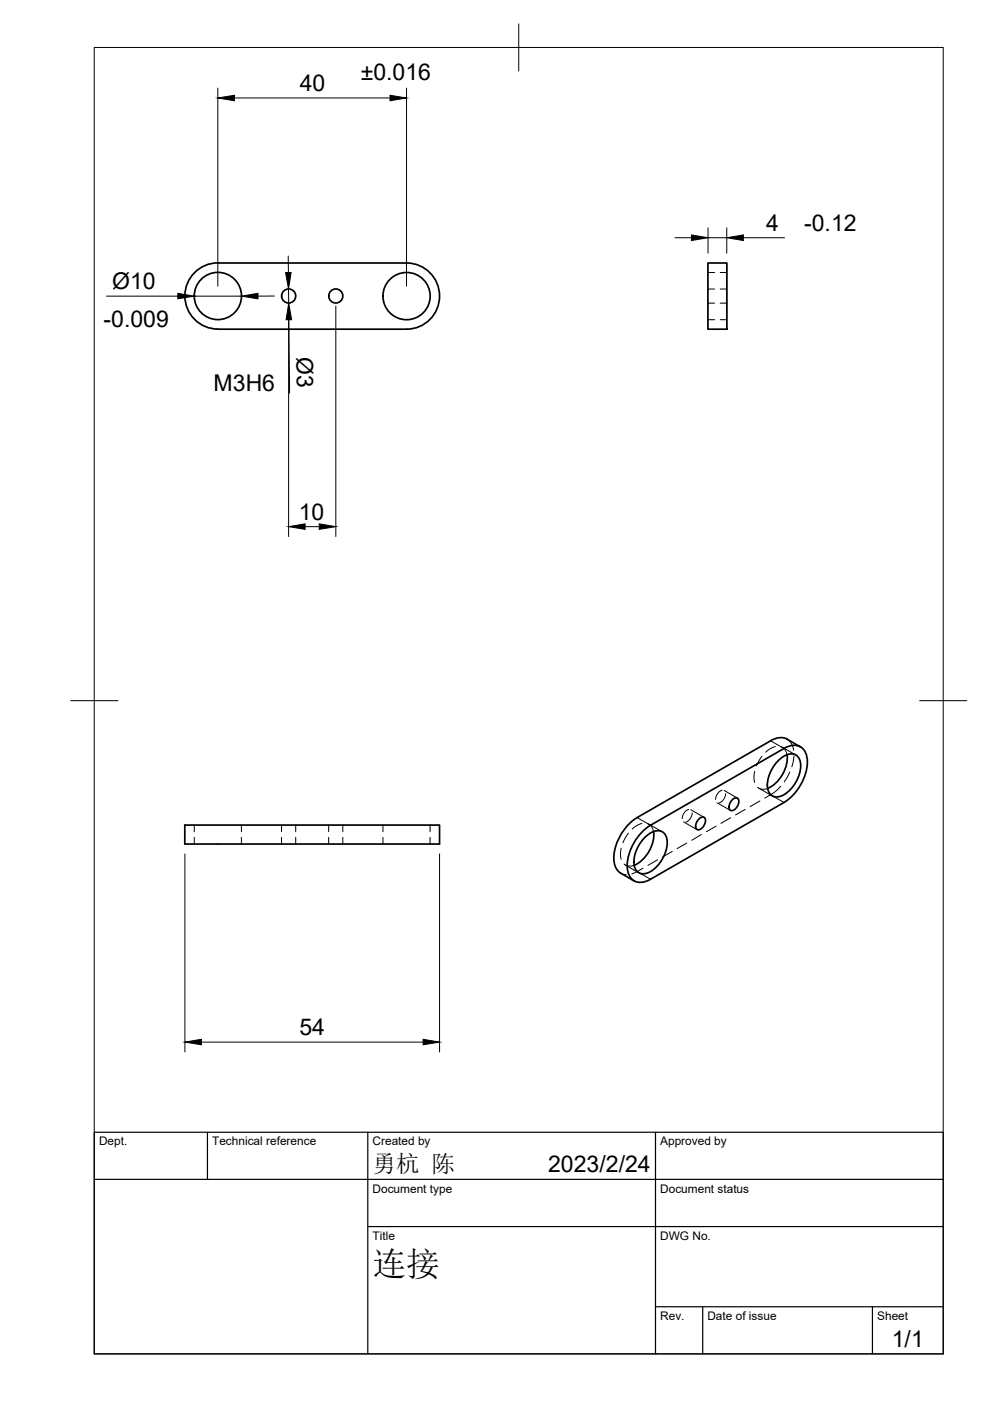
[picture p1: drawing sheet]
<svg xmlns="http://www.w3.org/2000/svg" width="210mm" height="297mm" viewBox="0 0 210 297" stroke-linecap="round" stroke-linejoin="round" font-family="sans-serif">
<!-- layer: Visible -->
<g fill="none" stroke="#000" stroke-width=".36">
<path d="M46.2 55.8h40a7 7 0 0 1 7 7 7 7 0 0 1-7 7h-40M46.2 55.7a7 7 0 0 0-7 7.1 7 7 0 0 0 7 7M150.1 55.8h4v14h-4zM163.4 157.1l-28.3 16.2a10.6 10.6 0 0 0-4.9 9.7 3 3 0 0 0 1.4 2.1l2.8 1.7M166.9 156.7l2.8 1.7M166.9 156.7a3.5 3.5 0 0 0-3.5 .3M39.2 174.9h54v4.1h-54zM136.7 177.6a3.3 3.3 0 0 1 3.7-1.2 3.3 3.3 0 0 1 .8 3.8 7.4 7.4 0 0 1-4 4.9 2.07 2.07 0 0 1-2.1-.3 2.07 2.07 0 0 1-.7-2.1 7.8 7.8 0 0 1 2.3-5.1zM138.6 176.3a7.4 7.4 0 0 1-4.2 7.2M148.2 173.6a.77 .77 0 0 1 1.3 0 1.95 1.95 0 0 1-1.6 2.3 1.29 1.29 0 0 1 0-1.9zM155.3 169.6a.77 .77 0 0 1 1.3 0 1.95 1.95 0 0 1-1.6 2.3 1.29 1.29 0 0 1 0-2zM165 161.3a3.3 3.3 0 0 1 3.7-1.2 3.3 3.3 0 0 1 .8 3.8 7.4 7.4 0 0 1-4 4.9 2.07 2.07 0 0 1-2.1-.3 2.07 2.07 0 0 1-.7-2.1 7.8 7.8 0 0 1 2.3-5.1z"/>
<path d="M166.2 170.1a10.6 10.6 0 0 0 4.9-9.5 2.77 2.77 0 0 0-4-2.3l-29.2 16.7a10.6 10.6 0 0 0-4.8 9.5 2.77 2.77 0 0 0 3.9 2.3l29.2-16.7M166.9 160a7.4 7.4 0 0 1-4.2 7.2"/>
<circle cx="46.2" cy="62.8" r="5"/>
<circle cx="61.2" cy="62.8" r="1.49"/>
<circle cx="71.2" cy="62.8" r="1.49"/>
<circle cx="86.2" cy="62.8" r="5"/>
</g>
<!-- layer: Visible Narrow -->
<path d="M163.4 157.1l2.8 1.6M135.1 173.3l2.8 1.7" fill="none" stroke="#000" stroke-width=".21"/>
<!-- layer: Hidden Narrow -->
<path d="M163.4 168.5l2.8 1.6M135.1 184.8l2.8 1.6" fill="none" stroke="#000" stroke-width=".21"/>
<!-- layer: Hidden -->
<g fill="none" stroke="#000" stroke-width=".21">
<path d="M150.1 57.8h1.4M152.7 57.8h1.4M150.1 64.3h1.4M150.1 61.3h1.4M150.1 67.8h1.4M152.7 64.3h1.4M152.7 61.3h1.4M152.7 67.8h1.4M164.4 158.3l-1.1 .4-1 .8M165.6 158.3l.2 .1a2.01 2.01 0 0 1 1.1 1.6M165.9 158.4l2.8 1.7M166.9 156.7a3 3 0 0 1 1.4 2.4"/>
<path d="M41.2 174.9v1.4M41.2 177.5v1.5M51.2 174.9v1.4M51.2 177.5v1.5M59.7 174.9v1.4M59.7 177.5v1.5M62.7 174.9v1.4M62.7 177.5v1.5M69.7 174.9v1.4M69.7 177.5v1.5M72.7 174.9v1.4M72.7 177.5v1.5"/>
<path d="M81.2 174.9v1.4M81.2 177.5v1.5M91.2 174.9v1.4M91.2 177.5v1.5M131.7 179.8l-.1 1.2 .1 1.2M133.2 176.6l-1.1 2.1M136.1 174.6l-1.1 .4-1 .8M137.3 174.6l.2 .1a2.01 2.01 0 0 1 1.1 1.6M137.6 174.7l2.8 1.7M144.9 174.3l2.9 1.6M145.6 178.7l-2 1.2M146 171.6a2.03 2.03 0 0 0-1.3 2"/>
<path d="M146.5 171.7l2.8 1.6M146.8 172.3a2.18 2.18 0 0 1-1.4 2M148.7 176.9l-2 1.2M151.8 175.2l-2 1.1M152 170.2l2.9 1.6M153.1 167.5a2.18 2.18 0 0 0-1.4 2M153.5 167.6l2.9 1.6M153.8 168.3a2.18 2.18 0 0 1-1.3 1.9M154.9 173.4l-2.1 1.2M158 171.6l-2 1.2M160 163.5l-.1 1.2 .1 1.2M160.6 166.9l.2 .2a2.03 2.03 0 0 0 2 .1"/>
<path d="M160.9 167.1l2.8 1.6M161.1 169.8l-2.1 1.2M161.5 160.3l-1.1 2.1M165.5 166.7l-1.6 1.5-1.8 1M167.5 163.7l-1.2 2.1M168.3 160.3l-.4 2.3M131.6 185.1l1.2 .4M132.3 183.2l.9 .4 1.3-.1M132.6 183.4l2.8 1.6M136.3 184.1l-2.3 1.2M139.4 182.3l-2 1.2M142.5 180.5l-2 1.2"/>
</g>
<!-- layer: BORDER -->
<path d="M20 10.1h180v276.9h-180zM110 5.1v10M15 148.6h10M195 148.6h10" fill="none" stroke="#000" stroke-width=".21"/>
<!-- layer: TITLEBLOCK -->
<path d="M20 240.1h180v46.9h-180zM20 250h180M44 240.1v9.9M78 240.1v46.9M139 240.1v46.9M78 260.1h122M139 277.1h61M149 277.1v9.9M185 277.1v9.9" fill="none" stroke="#000" stroke-width=".25"/>
<!-- layer: FD_Dimensions -->
<g fill="none" stroke="#000" stroke-width=".21">
<path d="M46.2 18.7v42M86.2 18.7v42M49.7 20.8h33M61.1 54.3l.1 3.5M143.1 50.4h3.5M150.1 48.3v5.4M150.1 50.4h4M154.1 48.3v5.4M157.6 50.4h8.7M22.6 62.8h15.1M41.2 62.8h10M58.2 62.8h-3.5"/>
<path d="M61.2 61.3v3M61.2 64.9v48.9M61.2 67.8l.2 15.5M71.2 64.9v48.9M64.7 111.7h3M39.2 181v42M93.2 181v42M42.7 220.9h47"/>
</g>
<path d="M46.2 20.8l3.5-.6v1.2zM82.7 20.2l3.5 .6-3.5 .6zM60.6 57.8h1.1l-.5 3.5zM146.6 49.8l3.5 .6-3.5 .6zM154.1 50.4l3.5-.6v1.2zM37.7 62.2l3.5 .6-3.5 .6zM51.2 62.8l3.5-.6v1.2zM61.2 64.3l.6 3.5h-1.1zM61.2 111.7l3.5-.6v1.1zM67.7 111.1l3.5 .6-3.5 .5zM39.2 220.9l3.5-.5v1.1zM89.7 220.4l3.5 .5-3.5 .6z" fill="#000" stroke="#000" stroke-width=".21"/>
<text font-size="7.2" x="79" y="270.6">连接</text>
<text font-size="5" x="79" y="248.5">勇杭 陈</text>
<g font-size="4.9">
<text x="76.5" y="16.9">±0.016</text>
<text x="63.6" y="19.3">40</text>
<text x="162.4" y="49">4</text>
<text x="170.5" y="49.1">-0.12</text>
<text x="23.8" y="61.2">Ø10</text>
<text x="21.9" y="69.2">-0.009</text>
<text x="62.9" y="75.6" transform="rotate(89 62.9 75.6)">Ø3</text>
<text x="45.3" y="82.9">M3H6</text>
<text x="63.3" y="110.2">10</text>
<text x="63.5" y="219.5">54</text>
<text x="116.2" y="248.5">2023/2/24</text>
<text x="189.1" y="285.7">1/1</text>
</g>
<g font-size="2.5">
<text x="21" y="242.9">Dept.</text>
<text x="45" y="242.9">Technical reference</text>
<text x="79" y="242.9">Created by</text>
<text x="140" y="242.9">Approved by</text>
<text x="79" y="252.8">Document type</text>
<text x="140" y="252.8">Document status</text>
<text x="79" y="262.9">Title</text>
<text x="140" y="262.9">DWG No.</text>
<text x="140" y="279.9">Rev.</text>
<text x="150" y="279.9">Date of issue</text>
<text x="186" y="279.9">Sheet</text>
</g>
</svg>
